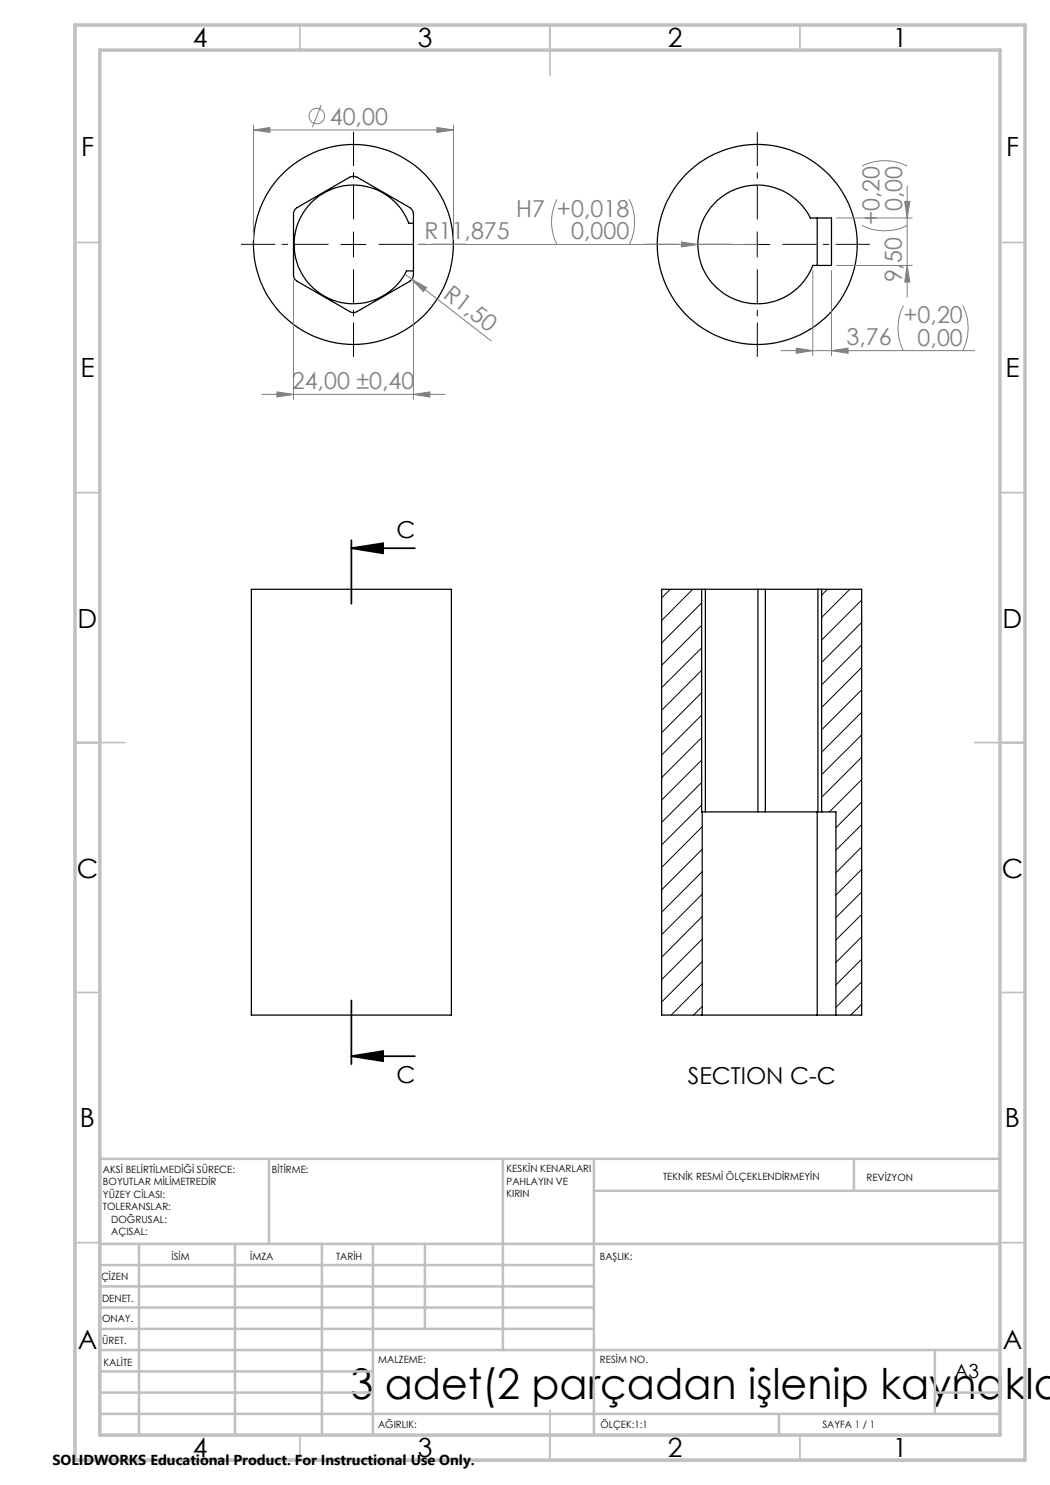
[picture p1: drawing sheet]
<svg xmlns="http://www.w3.org/2000/svg" width="210mm" height="297mm" viewBox="0 0 210 297" stroke-linecap="round" stroke-linejoin="round" font-family="sans-serif">
<g fill="none" stroke="#000" stroke-width=".25">
<path d="M59.3 41.6l10.6-6.1a1.72 1.72 0 0 1 1.5 0l10.6 6a1.64 1.64 0 0 1 .7 1.3v12.2a1.64 1.64 0 0 1-.7 1.3l-10.6 6a1.46 1.46 0 0 1-1.5 0l-10.5-6a1.43 1.43 0 0 1-.7-1.3v-12.4l.2-.5zM82.7 44.7h-.9a11.9 11.9 0 0 0-18-5.5 11.9 11.9 0 0 0-.9 18.7 11.9 11.9 0 0 0 18.4-3.7h1.4M143.5 40.1a11.9 11.9 0 0 1 18.6 3.5h4.2v9.5h-3.7a11.9 11.9 0 0 1-17.8 5.6 11.9 11.9 0 0 1-1.3-18.6zM163.4 43.6v9.5M50.3 117.9h40v85.1h-40zM140.3 117.9h.8M140.3 117.9h-8v85.1h8.1M140.3 117.9v44.5h.1M141.1 117.9h10.5M141.1 117.9v44.5M151.6 117.9h1.5M151.6 117.9v44.5"/>
<path d="M153.1 117.9h10.5M153.1 117.9v44.5M163.6 117.9h.7M163.6 117.9v44.5M164.3 117.9h8v85.1h-8.9M164.3 117.9v44.5M140.4 162.4h23M140.4 162.4v40.6M163.4 162.4v40.6M163.4 162.4h3.8v40.6M140.4 203h23"/>
<circle cx="70.7" cy="48.9" r="20"/>
<circle cx="151.5" cy="48.9" r="20"/>
</g>
<g fill="none" stroke="#000" stroke-width=".2">
<path d="M68.2 48.9h5M70.7 46.4v5M148.9 48.9h5.1M151.4 46.4v5M134.1 117.9l-1.8 1.7M138.5 117.9l-6.2 6.2M165.5 117.9l-1.2 1.1M170 117.9l-5.7 5.6M140.3 120.6l-8 8M140.3 125.1l-8 8M140.3 129.6l-8 7.9M140.3 134.1l-8 8"/>
<path d="M140.3 138.5l-8 8M172.3 120l-8 8M172.3 124.5l-8 8M172.3 129l-8 8M172.3 133.5l-8 8M172.3 138l-8 8M140.3 143l-8 8M140.3 147.5l-8 8M140.3 152l-8 8M140.3 156.5l-8 8M172.3 142.4l-8 8.1M172.3 147l-8 7.9"/>
<path d="M172.3 151.4l-8 8.1M172.3 155.9l-6.4 6.5M140.3 161l-8 8M140.4 165.3l-8.1 8.2M140.4 169.9l-8.1 8.1M140.4 174.3l-8.1 8.2M140.4 178.8l-8.1 8.1M172.3 160.4l-5.1 5.2M172.3 164.9l-5.1 5.1M172.3 169.4l-5.1 5.2M172.3 173.9l-5.1 5.1M172.3 178.4l-5.1 5.1"/>
<path d="M140.4 187.8l-8.1 8.1M140.4 183.3l-8.1 8.1M140.4 192.3l-8.1 8.1M140.4 196.8l-6.2 6.2M172.3 182.9l-5.1 5.1M172.3 187.4l-5.1 5.1M172.3 191.8l-5.1 5.2M172.3 196.4l-5.1 5.1M140.4 201.3l-1.7 1.7M172.3 200.8l-2.2 2.2"/>
</g>
<g fill="none" stroke="#808080" stroke-width=".2">
<path d="M50.7 26l3.3-.5v1zM50.7 25v22.9M50.7 26h40M64.2 21l-1.7 4.4M87.4 25.5l3.3 .5-3.3 .5zM90.7 25v22.9M111.4 39.9a10.2 10.2 0 0 0 0 9M125.8 39.9a9.9 9.9 0 0 1 0 9M172.4 33.2a9.9 9.9 0 0 1 9 0M181.4 37.2v22.2M58.7 55.9v24M81.2 55l1.2 .9"/>
<path d="M82.4 55.9l2.9 1.6-.6 .8zM82.4 55.9l15.8 12.3M82.7 55.9v24M83.6 48.9h67.8M136.3 48.4l3.3 .5-3.3 .5zM162.6 54.1v17.1M166.3 54.1v17.1M167.3 53.1h15.2M167.3 43.6h15.2M172.4 45.1a9.9 9.9 0 0 0 9 0M180.9 40.3h1.1l-.6 3.3zM181.4 53.1l.6 3.3h-1.1z"/>
<path d="M52.4 78.9h36.6M55.4 78.4l3.3 .5-3.3 .5zM82.7 78.9l3.3-.5v1zM156.2 70.1h38.7M159.2 69.6l3.4 .5-3.4 .6zM166.3 70.1l3.3-.5v1.1zM180.7 61.1a9.9 9.9 0 0 0 0 9M192.5 61.1a9.9 9.9 0 0 1 0 9"/>
<circle cx="63.4" cy="23.2" r="1.56"/>
</g>
<path d="M70.3 109.6l6.3-.9v2zM70.3 109.6h12.7M70.3 108.1v12.7M70.3 211.2l6.3-1v2zM70.3 200.1v12.7M70.3 211.2h12.7" fill="none" stroke="#000" stroke-width=".35"/>
<path d="M65.7 48.9h-17.5M70.7 43.9v-17.5M70.7 53.9v17.5M75.7 48.9h17.5M146.5 48.9h-17.5M151.5 43.9v-17.5M151.5 53.9v17.5M156.5 48.9h17.5" fill="none" stroke="#000" stroke-width=".2" stroke-dasharray="15.2 1.3 1.3 1.3" stroke-dashoffset="8.4" stroke-linecap="butt"/>
<g fill="none" stroke="#c0c0c0" stroke-width=".35">
<path d="M60 5v5M110 5v10M160 5v5M15 48.5h5M200 48.5h5M15 98.5h5M200 98.5h5M15 148.5h10M195 148.5h10M15 198.5h5M200 198.5h5M15 248.5h5"/>
<path d="M200 248.5h5M60 287v5M110 282v10M160 287v5"/>
</g>
<g fill="none" stroke="#c0c0c0" stroke-width=".5">
<path d="M53.8 231.8v17M100.6 231.8v38.2M118.8 231.8v55.2M118.8 238.2h81.2M170.8 231.8v6.4M200 231.8h-180v55.2M20 248.8h180M20 257.3h98.8M20 253h98.8M27.8 248.8v38.2M47 248.8v38.2M64.4 248.8v38.2"/>
<path d="M74.6 248.8v38.2M85 248.8v17M20 265.8h98.8M20 261.5h98.8M20 278.5h54.6M20 274.3h54.6M20 270h180M187 278.5h13M187 270v12.8M20 282.8h180M155.8 282.8v4.2"/>
</g>
<path d="M15 5h190v287h-190zM20 10h180v277h-180z" fill="none" stroke="#c0c0c0" stroke-width=".7"/>
<path d="M70.3 109.6l6.3-.9v2zM70.3 211.2l6.3-1v2z" fill="#000"/>
<g fill="#808080">
<path d="M136.3 48.4l3.3 .5-3.3 .5z"/>
<path d="M82.4 55.9l2.9 1.6-.6 .8z"/>
<path d="M166.3 70.1l3.3-.5v1.1zM159.2 69.6l3.4 .5-3.4 .6z"/>
<path d="M55.4 78.4l3.3 .5-3.3 .5zM82.7 78.9l3.3-.5v1zM50.7 26l3.3-.5v1zM87.4 25.5l3.3 .5-3.3 .5z"/>
<path d="M181.4 53.1l.6 3.3h-1.1zM180.9 40.3h1.1l-.6 3.3z"/>
</g>
<text font-size="8.5" x="70.1" y="279.7">3 adet(2 parçadan işlenip kaynakla</text>
<g font-size="5.3">
<text x="38.5" y="9.5">4</text>
<text x="83.5" y="9.5">3</text>
<text x="133.5" y="9.5">2</text>
<text x="178.5" y="9.5">1</text>
<text x="16.2" y="31.2">F</text>
<text x="201.2" y="31.2">F</text>
<text x="16.1" y="75.5">E</text>
<text x="201.1" y="75.5">E</text>
<text x="15.5" y="125.5">D</text>
<text x="200.5" y="125.5">D</text>
<text x="15.4" y="175.5">C</text>
<text x="200.4" y="175.5">C</text>
<text x="16" y="225.5">B</text>
<text x="201" y="225.5">B</text>
<text x="15.5" y="269.7">A</text>
<text x="200.5" y="269.7">A</text>
<text x="38.5" y="291.5">4</text>
<text x="83.5" y="291.5">3</text>
<text x="133.5" y="291.5">2</text>
<text x="178.5" y="291.5">1</text>
</g>
<g font-size="4.7" fill="#808080">
<text x="66" y="24.9">40,00</text>
<text x="84.9" y="47.8">R11,875</text>
<text x="103.3" y="43.4">H7 +0,018</text>
<text x="114.2" y="47.9">0,000</text>
<text x="175.9" y="45.1" transform="rotate(-90 175.9 45.1)">+</text>
<text x="175.9" y="42.2" transform="rotate(-90 175.9 42.2)">0,20</text>
<text x="180.5" y="42.2" transform="rotate(-90 180.5 42.2)">0,00</text>
<text x="88.4" y="59.3" transform="rotate(38 88.4 59.3)">R1,50</text>
<text x="180.4" y="56.5" transform="rotate(-90 180.4 56.5)">9,50</text>
<text x="180.7" y="64.6">+0,20</text>
<text x="169.3" y="69.1">3,76</text>
<text x="183.5" y="69.1">0,00</text>
<text x="58.4" y="77.9">24,00 ±0,40</text>
</g>
<g font-size="4.7">
<text x="79.3" y="107.5">C</text>
<text x="79.3" y="216.6">C</text>
<text x="137.5" y="216.8">SECTION C-C</text>
</g>
<text font-size="3.9" x="190.9" y="275.5">A3</text>
<text font-size="2.9" x="10.5" y="292.9">SOLIDWORKS Educational Product. For Instructional Use Only.</text>
<g font-size="2">
<text x="20.6" y="234.6">AKSİ BELİRTİLMEDİĞİ SÜRECE:</text>
<text x="20.6" y="237.1">BOYUTLAR MİLİMETREDİR</text>
<text x="20.6" y="239.6">YÜZEY CİLASI:</text>
<text x="54.4" y="234.6">BİTİRME:</text>
<text x="101.3" y="234.5">KESKİN KENARLARI</text>
<text x="101.3" y="237">PAHLAYIN VE</text>
<text x="101.3" y="239.5">KIRIN</text>
<text x="132.6" y="236">TEKNİK RESMİ ÖLÇEKLENDİRMEYİN</text>
<text x="173.3" y="236.2">REVİZYON</text>
<text x="20.6" y="242.1">TOLERANSLAR:</text>
<text x="22.2" y="244.6">DOĞRUSAL:</text>
<text x="22.2" y="247.1">AÇISAL:</text>
<text x="34.3" y="252">İSİM</text>
<text x="50" y="251.9">İMZA</text>
<text x="67.2" y="251.9">TARİH</text>
<text x="120" y="251.9">BAŞLIK:</text>
<text x="20.2" y="256.1">ÇİZEN</text>
<text x="20.4" y="260.3">DENET.</text>
<text x="20.4" y="264.4">ONAY.</text>
<text x="20.5" y="268.8">ÜRET.</text>
<text x="20.7" y="273.1">KALİTE</text>
<text x="75.6" y="272.5">MALZEME:</text>
<text x="120" y="272.5">RESİM NO.</text>
<text x="75.6" y="285.5">AĞIRLIK:</text>
<text x="120.1" y="285.6">ÖLÇEK:1:1</text>
<text x="164.5" y="285.6">SAYFA 1 / 1</text>
</g>
</svg>
